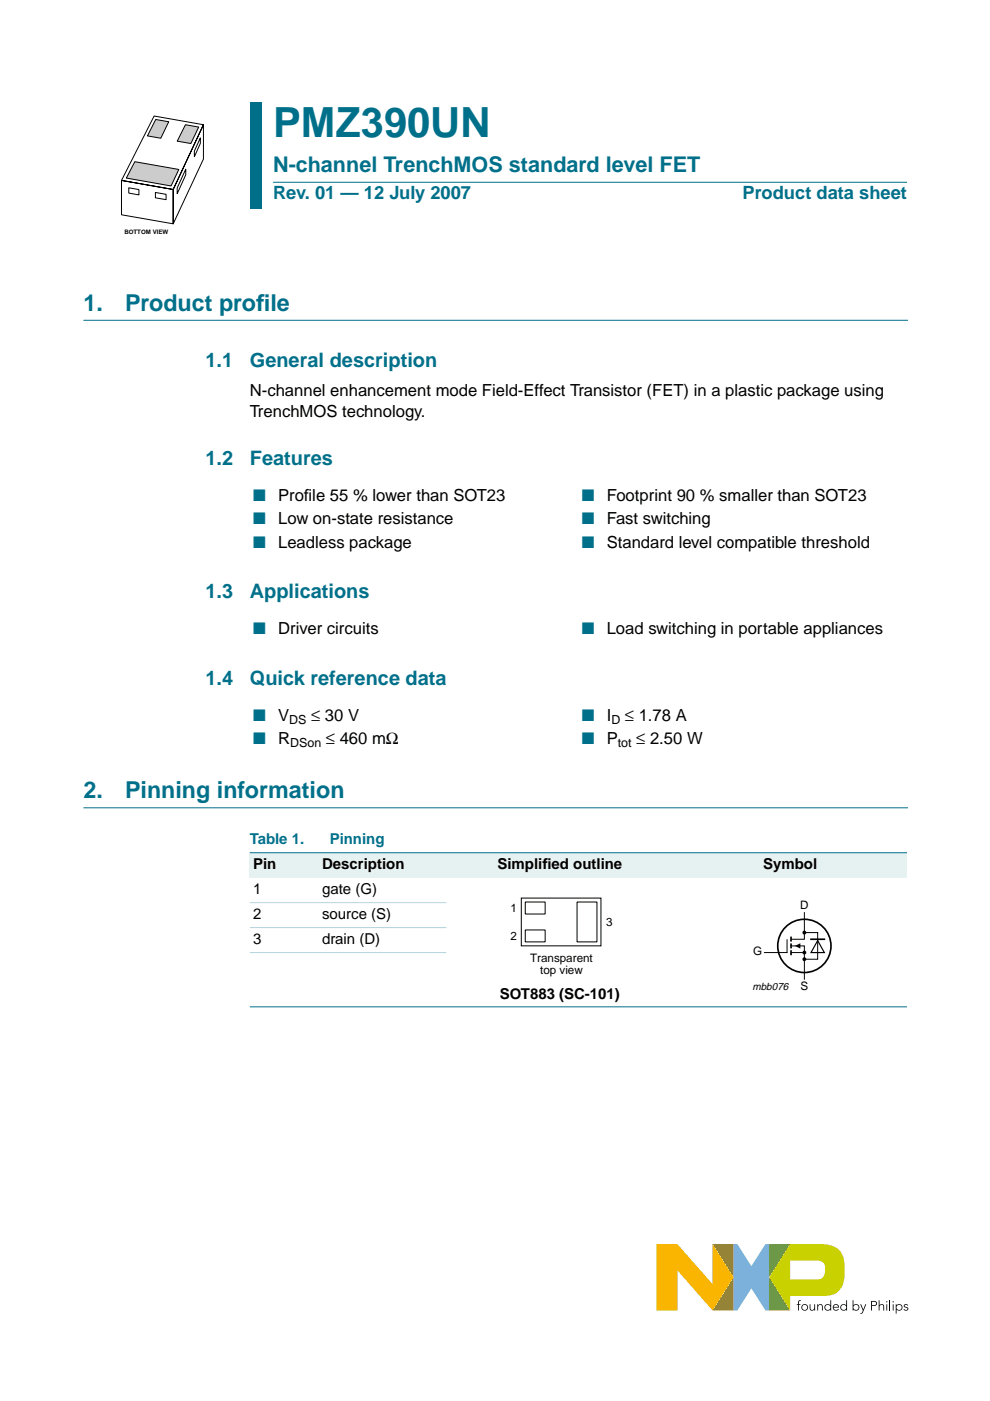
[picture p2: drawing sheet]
<svg xmlns="http://www.w3.org/2000/svg" width="210mm" height="297mm" viewBox="0 0 210 297" stroke-linecap="round" stroke-linejoin="round" font-family="sans-serif">
<path d="M155.5 263.8h.8l3 4.6 3-4.6h.8v14.1h-.8l-3-4.7-3 4.7h-.8z" fill="#7bb1db"/>
<path d="M151.1 263.8h4.4v14.1h-4.4l4.4-7.1z" fill="#958437"/>
<path d="M163.1 263.8h4.4l-4.4 7 4.4 7.1-4.4-.1z" fill="#739833"/>
<path d="M167.5 267.3h5.6a1.45 1.45 0 0 1 1.8 1.5 1.93 1.93 0 0 1-1.4 2.4h-6zM167.5 263.8l-4.4 7 4.4 7.1v-3.2h7.5a4 4 0 0 0 4.1-4.5 8.8 8.8 0 0 0-.7-4.5 4.8 4.8 0 0 0-4.6-1.9z" fill="#c9d200"/>
<path d="M139.2 263.8h4.4l7.5 8.5v-8.5l4.4 7-4.4 7.1-7.5-8.6v8.6h-4.4z" fill="#f9b500"/>
<g fill="#000">
<path d="M169.3 275.8l.5-.1-.4 .3v.5h.3v.2h-.3v1.2h-.2v-1.2h-.3v-.2h.3zM171.7 276.5h.1l.1 1 .3 .2 .4-.2v-1h.2v1.4h-.1l-.1-.3a.53 .53 0 0 1-.6 .3 .53 .53 0 0 1-.3-.6zM173.3 276.5h.1l.1 .3a.53 .53 0 0 1 .6-.3 .53 .53 0 0 1 .3 .6v.8h-.1l-.1-1-.3-.2h-.2l-.2 .5v.7h-.2zM182.4 276.5h.2l.4 1.1 .5-1.1h.2l-.7 1.8-.4 .2h-.2v-.1l.3-.1 .2-.4zM186.3 275.7h.2v1.1a.53 .53 0 0 1 .6-.3 .53 .53 0 0 1 .4 .6v.8h-.2v-1l-.4-.2h-.2l-.2 .5v.7h-.2zM191.7 276.7l.4-.2 .3 .1 .2 .1-.2 .1-.3-.1-.3 .2 .7 .3 .1 .3a.57 .57 0 0 1-.5 .4 .57 .57 0 0 1-.5-.3l.1-.1 .4 .2 .3-.2-.7-.4z"/>
<path d="M170.1 277.2a.55 .55 0 0 0 1.1 0 .55 .55 0 0 0-1.1 0zM169.9 277.2a.71 .71 0 0 1 1.4 0 .71 .71 0 0 1-1.4 0z"/>
<path d="M175 277.2a.55 .55 0 0 0 1.1 0 .55 .55 0 0 0-1.1 0zM175 276.7l.5-.2 .6 .3v-1.1h.1v2.2h-.1v-.3a.71 .71 0 0 1-1.1 .1 .71 .71 0 0 1 0-1z"/>
<path d="M176.9 276.7l-.2 .4h1l-.2-.4zM176.8 276.7a.65 .65 0 0 1 .7-.2 .65 .65 0 0 1 .4 .7h-1.2l.2 .4 .5 .1 .3-.2 .1 .1a.71 .71 0 0 1-1 .1 .71 .71 0 0 1 0-1z"/>
<path d="M178.3 277.2a.55 .55 0 0 0 1.1 0 .55 .55 0 0 0-1.1 0zM178.4 276.7l.5-.2 .5 .3v-1.1h.2v2.2h-.2v-.3a.71 .71 0 0 1-1 .1 .71 .71 0 0 1 0-1z"/>
<path d="M180.9 277.2a.55 .55 0 0 0 1.1 0 .55 .55 0 0 0-1.1 0zM180.8 275.7h.2v1.1a.7 .7 0 0 1 1-.1 .7 .7 0 0 1 0 1 .7 .7 0 0 1-1-.1v.3h-.2z"/>
<path d="M184.9 276v.7l.8-.1v-.5zM184.7 275.8a1.17 1.17 0 0 1 1.2 .3 .54 .54 0 0 1 0 .6 .54 .54 0 0 1-.6 .2h-.4v1h-.2z"/>
<path d="M187.9 276.5h.2v1.4h-.2zM187.9 276a.15 .15 0 0 1 .3 0 .15 .15 0 0 1-.3 0z"/>
<path d="M189.3 276.5h.2v1.4h-.2zM189.2 276a.15 .15 0 0 1 .3 0 .15 .15 0 0 1-.3 0z"/>
<path d="M190.1 277.2a.55 .55 0 0 0 1.1 0 .55 .55 0 0 0-1.1 0zM189.9 276.5h.2v.3a.7 .7 0 0 1 1-.1 .7 .7 0 0 1 0 1 .7 .7 0 0 1-1-.1v.9h-.2z"/>
</g>
<path d="M188.7 275.7v2.2" fill="none" stroke="#000" stroke-width=".21"/>
<path d="M17.7 67.9h174.7M17.7 171.3h174.7" fill="none" stroke="#00708a" stroke-width=".21"/>
<g fill="#00708a">
<path d="M53 21.7h2.4v10.2h-2.4z" fill-rule="evenodd"/>
<path d="M53 31.9h2.4v6.7h-2.4z" fill-rule="evenodd"/>
<path d="M53 38.6h2.4v5.7h-2.4z" fill-rule="evenodd"/>
</g>
<path d="M57.9 38.6h134.4z" fill="#00708a" stroke="#00708a" stroke-width=".21"/>
<path d="M28.6 34.3l9.3 1.6-1.6 3.5-9.5-1.6z" fill="#ccc" stroke="#000" stroke-width=".21"/>
<path d="M39.4 35.9v1.2l-1.8 4v-1.2zM42.5 29.2v1.2l-1.3 2.8v-1.2z" fill="none" stroke="#000" stroke-width=".21"/>
<g fill="#ccc" stroke="#000" stroke-width=".21">
<path d="M39.3 26.4l2.8 .5-1.6 3.5-2.9-.5z"/>
<path d="M33 25.3l2.8 .5-1.7 3.5-2.8-.5z"/>
</g>
<path d="M25.8 38.2l10.9 2v7.3l-10.9-2zM27.3 39.8l2.2 .4v1.1l-2.2-.4zM32.7 24.6l10.4 1.8-6.4 13.8-10.9-1.9zM43.1 26.4v7.3l-6.4 13.8v-7.3zM33 40.8l2.2 .4v1.1l-2.2-.4z" fill="none" stroke="#000" stroke-width=".21"/>
<g fill="#e6f2f2">
<path d="M53 180.8h14.6v5.3h-14.6z" fill-rule="evenodd"/>
<path d="M67.6 180.8h25.1v5.3h-25.1z" fill-rule="evenodd"/>
<path d="M92.7 180.8h1.9v5.3h-1.9z" fill-rule="evenodd"/>
<path d="M94.7 180.8h48.8v5.3h-48.8z" fill-rule="evenodd"/>
<path d="M143.5 180.8h48.8v5.3h-48.8z" fill-rule="evenodd"/>
</g>
<g fill="#00708a" stroke="#00708a" stroke-width=".21">
<path d="M53 180.8h139.3z"/>
<path d="M53 213.5h139.3z"/>
</g>
<g fill="#b3d4db" stroke="#b3d4db" stroke-width=".21">
<path d="M53 191.4h41.7z"/>
<path d="M53 196.7h41.7z"/>
<path d="M53 202h41.7z"/>
</g>
<path d="M110.5 190.4h16.9v10.1h-16.9zM111.4 191.2h4.2v2.6h-4.2zM111.4 197.2h4.2v2.5h-4.2zM122.3 191.2h4.3v8.5h-4.3zM166.9 199.1v2.9h-4.8M170.5 197.7h2.9v5.7h-2.9M170.5 193.5v5.6h-2.8M167.7 200.6h2.8v7M167.7 202h2.8" fill="none" stroke="#000" stroke-width=".21"/>
<g fill="#000" stroke="#000" stroke-width=".25">
<circle cx="170.5" cy="197.7" r=".28"/>
<circle cx="170.5" cy="202" r=".28"/>
<circle cx="170.5" cy="203.4" r=".28"/>
</g>
<path d="M173.4 199.4l1.4 2.6h-2.8z" fill="none" stroke="#000" stroke-width=".25"/>
<g fill="none" stroke="#000" stroke-width=".35">
<path d="M167.7 198.6v1M172 199.1h2.8M167.7 200v1.1M167.7 201.5v1"/>
<circle cx="170.5" cy="200.6" r="5.6"/>
</g>
<path d="M168.6 200.6l1.1-.6v1.1z" fill="#000"/>
<text font-size="8.8" fill="#00708a" x="57.9" y="29">PMZ390UN</text>
<g font-size="4.9" fill="#00708a">
<text x="17.7" y="65.9">1.</text>
<text x="26.5" y="65.9">Product prof</text>
<text x="54.3" y="65.9">ile</text>
<text x="17.7" y="169.3">2.</text>
<text x="26.5" y="169.3">Pinning information</text>
</g>
<text font-size="4.6" fill="#00708a" x="57.9" y="36.4">N-channel TrenchMOS standard level FET</text>
<g font-size="4.2" fill="#00708a">
<text x="43.6" y="77.8">1.1</text>
<text x="53" y="77.8">General description</text>
<text x="43.6" y="98.6">1.2</text>
<text x="53" y="98.6">Features</text>
<text x="43.6" y="126.8">1.3</text>
<text x="53" y="126.8">Applications</text>
<text x="43.6" y="145.2">1.4</text>
<text x="53" y="145.2">Quick reference data</text>
</g>
<g font-size="3.9" fill="#00708a">
<text x="57.9" y="42.3">Rev. 01 — 12 July 2007</text>
<text x="157.5" y="42.3">Product data sheet</text>
</g>
<g font-size="3.5">
<text x="53" y="84">N-channel enhancement mode Field-Effect Transistor (FET) in a plastic package using</text>
<text x="53" y="88.4">TrenchMOS technology.</text>
<text x="59" y="106.2">Prof</text>
<text x="64.5" y="106.2">ile 55 % lower than SOT23</text>
<text x="128.6" y="106.2">Footprint 90 % smaller than SOT23</text>
<text x="59" y="111.2">Low on-state resistance</text>
<text x="128.6" y="111.2">Fast switching</text>
<text x="59" y="116.1">Leadless package</text>
<text x="128.6" y="116.1">Standard level compatible threshold</text>
<text x="59" y="134.5">Driver circuits</text>
<text x="128.6" y="134.5">Load switching in portable appliances</text>
<text x="59" y="152.8">V</text>
<text x="66" y="152.8">≤ 30 V</text>
<text x="128.6" y="152.8">I</text>
<text x="132.5" y="152.8">≤ 1.78 A</text>
<text x="59" y="157.7">R</text>
<text x="69.1" y="157.7">≤ 460 mΩ</text>
<text x="128.6" y="157.7">P</text>
<text x="134.9" y="157.7">≤ 2.50 W</text>
</g>
<g font-size="3.5" fill="#00708a">
<text x="53.7" y="106.2">■</text>
<text x="123.3" y="106.2">■</text>
<text x="53.7" y="111.2">■</text>
<text x="123.3" y="111.2">■</text>
<text x="53.7" y="116.1">■</text>
<text x="123.3" y="116.1">■</text>
<text x="53.7" y="134.5">■</text>
<text x="123.3" y="134.5">■</text>
<text x="53.7" y="152.8">■</text>
<text x="123.3" y="152.8">■</text>
<text x="53.7" y="157.7">■</text>
<text x="123.3" y="157.7">■</text>
</g>
<g font-size="3.2" fill="#00708a">
<text x="53" y="179">Table 1.</text>
<text x="69.9" y="179">Pinning</text>
</g>
<g font-size="3.2">
<text x="53.7" y="184.3">Pin</text>
<text x="68.3" y="184.3">Description</text>
<text x="105.5" y="184.3">Simplif</text>
<text x="115" y="184.3">ied outline</text>
<text x="161.8" y="184.3">Symbol</text>
<text x="53.7" y="189.6">1</text>
<text x="68.3" y="189.6">gate (G)</text>
<text x="53.7" y="194.9">2</text>
<text x="68.3" y="194.9">source (S)</text>
<text x="53.7" y="200.2">3</text>
<text x="68.3" y="200.2">drain (D)</text>
<text x="106" y="211.7">SOT883 (SC-101)</text>
</g>
<g font-size="2.6">
<text x="61.3" y="153.4">DS</text>
<text x="129.6" y="153.4">D</text>
<text x="61.5" y="158.4">DSon</text>
<text x="131" y="158.4">tot</text>
</g>
<g font-size="2.5">
<text x="108.3" y="193.3">1</text>
<text x="128.5" y="196.3">3</text>
<text x="169.7" y="192.6">D</text>
<text x="108.3" y="199.3">2</text>
<text x="112.4" y="203.9">Transparent</text>
<text x="159.7" y="202.5">G</text>
<text x="114.5" y="206.6">top view</text>
<text x="169.7" y="209.9">S</text>
</g>
<text font-size="2.2" x="159.5" y="209.9">mbb076</text>
<text font-size="1.3" x="26.4" y="49.6">BOTTOM VIEW</text>
</svg>
